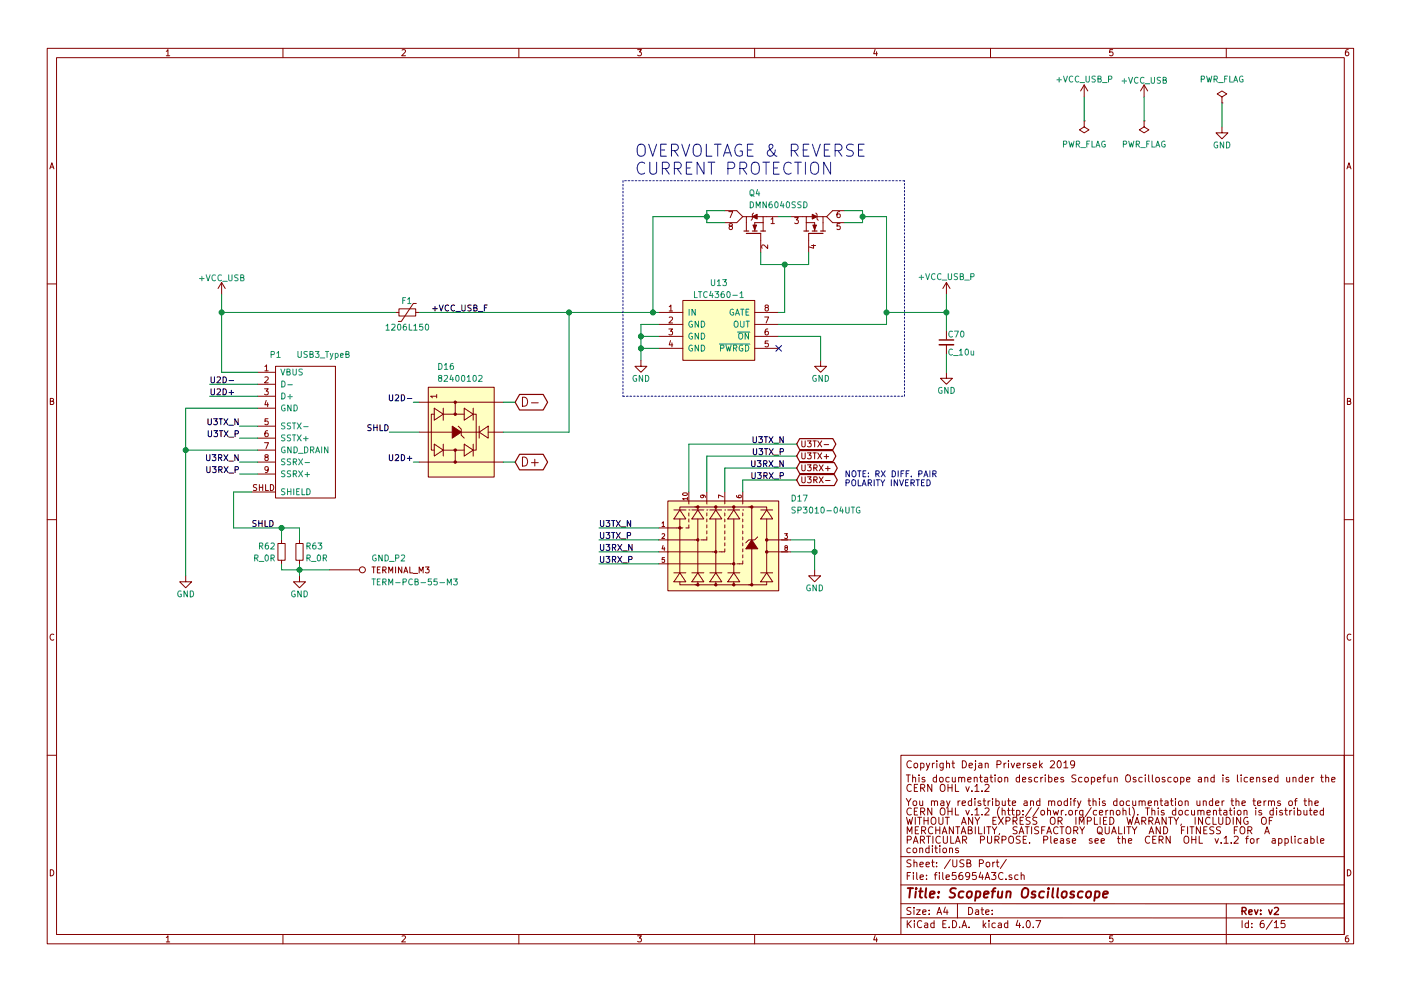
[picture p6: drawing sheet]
EESchema Schematic File Version 2
LIBS:ScopefunParts
LIBS:power
LIBS:device
LIBS:transistors
LIBS:conn
LIBS:linear
LIBS:regul
LIBS:74xx
LIBS:cmos4000
LIBS:adc-dac
LIBS:memory
LIBS:microcontrollers
LIBS:dsp
LIBS:microchip
LIBS:analog_switches
LIBS:motorola
LIBS:texas
LIBS:intel
LIBS:audio
LIBS:interface
LIBS:digital-audio
LIBS:philips
LIBS:display
LIBS:cypress
LIBS:siliconi
LIBS:opto
LIBS:atmel
LIBS:contrib
LIBS:valves
LIBS:Scopefun_v2-cache
EELAYER 25 0
EELAYER END
$Descr A4 11693 8268
encoding utf-8
Sheet 6 15
Title "Scopefun Oscilloscope"
Date ""
Rev "v2"
Comp ""
Comment1 "Copyright Dejan Priversek 2017"
Comment2 "Licensed under CERN OHL v.1.2"
Comment3 ""
Comment4 ""
$EndDescr
$Comp
L GND #PWR0111
U 1 1
P 2500 4800
F 0 "#PWR0111" H 2500 4550 50  0001 C CNN
F 1 "GND" H 2500 4650 50  0000 C CNN
F 2 "" H 2500 4800 50  0000 C CNN
F 3 "" H 2500 4800 50  0000 C CNN
	1    2500 4800
	1    0    0    -1  
$EndComp
$Comp
L 1206L150 F1
U 1 1
P 3400 2600
F 0 "F1" H 3350 2700 50  0000 L CNN
F 1 "1206L150" H 3400 2450 50  0000 C BNN
F 2 "ScopefunPackagesLibrary:R_1206" H 3400 2250 50  0001 C CNN
F 3 "http://www.littelfuse.com/~/media/electronics/datasheets/resettable_ptcs/littelfuse_ptc_1206l_datasheet.pdf.pdf" H 3400 2350 50  0001 C CNN
F 4 "1206L150THWR" H 3400 2900 75  0001 C CNN "MFG Part#"
F 5 "Resettable Fuses - PPTC PTC 6V 1206 1.5A POLYFUSE SMD THIN" H 3400 2800 60  0001 C CNN "Description"
	1    3400 2600
	1    0    0    -1  
$EndComp
$Comp
L +VCC_USB_P #PWR0112
U 1 1
P 7900 2450
F 0 "#PWR0112" H 7900 2300 50  0001 C CNN
F 1 "+VCC_USB_P" H 7900 2600 50  0000 C CNN
F 2 "" H 7900 2450 50  0000 C CNN
F 3 "" H 7900 2450 50  0000 C CNN
	1    7900 2450
	1    0    0    -1  
$EndComp
$Comp
L PWR_FLAG #FLG0113
U 1 1
P 10200 850
F 0 "#FLG0113" H 10200 945 50  0001 C CNN
F 1 "PWR_FLAG" H 10200 1050 50  0000 C CNN
F 2 "" H 10200 850 50  0000 C CNN
F 3 "" H 10200 850 50  0000 C CNN
	1    10200 850 
	1    0    0    -1  
$EndComp
$Comp
L GND #PWR0114
U 1 1
P 10200 1050
F 0 "#PWR0114" H 10200 800 50  0001 C CNN
F 1 "GND" H 10200 900 50  0000 C CNN
F 2 "" H 10200 1050 50  0000 C CNN
F 3 "" H 10200 1050 50  0000 C CNN
	1    10200 1050
	1    0    0    -1  
$EndComp
Text GLabel 4300 3850 2    75   BiDi ~ 0
D+
Text GLabel 4300 3350 2    75   BiDi ~ 0
D-
Text Label 2000 3650 2    50   ~ 0
U3TX_P
Text Label 2000 3550 2    50   ~ 0
U3TX_N
Text Label 2000 3850 2    50   ~ 0
U3RX_N
Text Label 2000 3950 2    50   ~ 0
U3RX_P
$Comp
L LTC4360-1 U13
U 1 1
P 6000 2700
F 0 "U13" H 6000 3050 50  0000 C CNN
F 1 "LTC4360-1" H 6000 2950 50  0000 C CNN
F 2 "ScopefunPackagesLibrary:SC70" H 6000 2150 50  0001 C CNN
F 3 "http://cds.linear.com/docs/en/datasheet/436012fa.pdf" H 6000 2300 50  0001 C CNN
F 4 "LTC4360CSC8-1" H 6000 3150 50  0001 C CNN "MFG Part#"
F 5 "Overvoltage Protection Controller" H 6000 3250 50  0001 C CNN "Description"
	1    6000 2700
	1    0    0    -1  
$EndComp
$Comp
L GND #PWR0115
U 1 1
P 6850 3000
F 0 "#PWR0115" H 6850 2750 50  0001 C CNN
F 1 "GND" H 6850 2850 50  0000 C CNN
F 2 "" H 6850 3000 50  0000 C CNN
F 3 "" H 6850 3000 50  0000 C CNN
	1    6850 3000
	1    0    0    -1  
$EndComp
Text Notes 5300 1450 0    100  ~ 0
OVERVOLTAGE & REVERSE\nCURRENT PROTECTION
$Comp
L GND #PWR0116
U 1 1
P 1550 4800
F 0 "#PWR0116" H 1550 4550 50  0001 C CNN
F 1 "GND" H 1550 4650 50  0000 C CNN
F 2 "" H 1550 4800 50  0000 C CNN
F 3 "" H 1550 4800 50  0000 C CNN
	1    1550 4800
	1    0    0    -1  
$EndComp
Text GLabel 6650 3800 2    50   BiDi ~ 0
U3TX+
Text GLabel 6650 3700 2    50   BiDi ~ 0
U3TX-
Text GLabel 6650 3900 2    50   BiDi ~ 0
U3RX+
Text GLabel 6650 4000 2    50   BiDi ~ 0
U3RX-
NoConn ~ 6500 2900
$Comp
L +VCC_USB #PWR0117
U 1 1
P 1850 2450
F 0 "#PWR0117" H 1850 2300 50  0001 C CNN
F 1 "+VCC_USB" H 1850 2590 50  0000 C CNN
F 2 "" H 1850 2450 50  0000 C CNN
F 3 "" H 1850 2450 50  0000 C CNN
	1    1850 2450
	1    0    0    -1  
$EndComp
$Comp
L PWR_FLAG #FLG0118
U 1 1
P 9550 1000
F 0 "#FLG0118" H 9550 1095 50  0001 C CNN
F 1 "PWR_FLAG" H 9550 1200 50  0000 C CNN
F 2 "" H 9550 1000 50  0000 C CNN
F 3 "" H 9550 1000 50  0000 C CNN
	1    9550 1000
	1    0    0    1   
$EndComp
$Comp
L +VCC_USB #PWR0119
U 1 1
P 9550 800
F 0 "#PWR0119" H 9550 650 50  0001 C CNN
F 1 "+VCC_USB" H 9550 940 50  0000 C CNN
F 2 "" H 9550 800 50  0000 C CNN
F 3 "" H 9550 800 50  0000 C CNN
	1    9550 800 
	1    0    0    -1  
$EndComp
Text Label 5000 4500 0    50   ~ 0
U3TX_P
Text Label 5000 4400 0    50   ~ 0
U3TX_N
Text Label 5000 4700 0    50   ~ 0
U3RX_P
Text Label 5000 4600 0    50   ~ 0
U3RX_N
Text Label 3600 2600 0    50   ~ 0
+VCC_USB_F
$Comp
L PWR_FLAG #FLG0120
U 1 1
P 9050 1000
F 0 "#FLG0120" H 9050 1095 50  0001 C CNN
F 1 "PWR_FLAG" H 9050 1200 50  0000 C CNN
F 2 "" H 9050 1000 50  0000 C CNN
F 3 "" H 9050 1000 50  0000 C CNN
	1    9050 1000
	1    0    0    1   
$EndComp
$Comp
L +VCC_USB_P #PWR0121
U 1 1
P 9050 800
F 0 "#PWR0121" H 9050 650 50  0001 C CNN
F 1 "+VCC_USB_P" H 9050 950 50  0000 C CNN
F 2 "" H 9050 800 50  0000 C CNN
F 3 "" H 9050 800 50  0000 C CNN
	1    9050 800 
	1    0    0    -1  
$EndComp
Text Label 2100 4400 0    50   ~ 0
SHLD
$Comp
L DMN6040SSD Q4
U 1 1
P 6550 1900
F 0 "Q4" H 6250 2200 50  0000 L CNN
F 1 "DMN6040SSD" H 6250 2100 50  0000 L CNN
F 2 "ScopefunPackagesLibrary:SOIC8" H 6550 1550 50  0001 C CNN
F 3 "https://www.diodes.com/assets/Datasheets/DMN6040SSD.pdf" H 6550 1450 50  0001 C CNN
F 4 "60 V, 4.4 A dual N-channel Trench MOSFET" H 6550 2400 50  0001 C CNN "Description"
F 5 "DMN6040SSD-13" H 6550 2300 50  0001 C CNN "MFG Part#"
	1    6550 1900
	1    0    0    -1  
$EndComp
$Comp
L GND #PWR0122
U 1 1
P 7900 3100
F 0 "#PWR0122" H 7900 2850 50  0001 C CNN
F 1 "GND" H 7900 2950 50  0000 C CNN
F 2 "" H 7900 3100 50  0000 C CNN
F 3 "" H 7900 3100 50  0000 C CNN
	1    7900 3100
	1    0    0    -1  
$EndComp
$Comp
L GND #PWR0123
U 1 1
P 5350 3000
F 0 "#PWR0123" H 5350 2750 50  0001 C CNN
F 1 "GND" H 5350 2850 50  0000 C CNN
F 2 "" H 5350 3000 50  0000 C CNN
F 3 "" H 5350 3000 50  0000 C CNN
	1    5350 3000
	1    0    0    -1  
$EndComp
Text Label 3250 3600 2    50   ~ 0
SHLD
$Comp
L R_0R R63
U 1 1
P 2500 4600
F 0 "R63" H 2550 4650 50  0000 L CNN
F 1 "R_0R" H 2550 4550 50  0000 L CNN
F 2 "ScopefunPackagesLibrary:R_0805" H 2500 4300 50  0001 C CNN
F 3 "" H 2500 4320 50  0001 C CNN
F 4 "ERJ-6GEY0R00V" H 2500 4420 50  0001 C CNN "MFG Part#"
F 5 "RES SMD ZERO OHM JUMPER 0805" H 2500 4750 60  0001 C CNN "Description"
	1    2500 4600
	1    0    0    -1  
$EndComp
$Comp
L R_0R R62
U 1 1
P 2350 4600
F 0 "R62" H 2400 4650 50  0000 L CNN
F 1 "R_0R" H 2400 4550 50  0000 L CNN
F 2 "ScopefunPackagesLibrary:R_0805" H 2350 4300 50  0001 C CNN
F 3 "" H 2350 4320 50  0001 C CNN
F 4 "ERJ-6GEY0R00V" H 2350 4420 50  0001 C CNN "MFG Part#"
F 5 "RES SMD ZERO OHM JUMPER 0805" H 2350 4750 60  0001 C CNN "Description"
	1    2350 4600
	-1   0    0    -1  
$EndComp
$Comp
L USB3_TypeB P1
U 1 1
P 2500 3600
F 0 "P1" H 2300 4250 50  0000 C CNN
F 1 "USB3_TypeB" H 2700 4250 50  0000 C CNN
F 2 "ScopefunPackagesLibrary:USB3_TypeB" H 2500 2800 50  0001 C CNN
F 3 "http://katalog.we-online.de/em/datasheet/692221030100.pdf" H 2500 2900 50  0001 C CNN
F 4 "USB 3.0 Type B" H 2500 4500 50  0001 C CNN "Description"
F 5 "692221030100" H 2500 4400 50  0001 C CNN "MFG Part#"
	1    2500 3600
	1    0    0    -1  
$EndComp
Text Label 1750 3300 0    50   ~ 0
U2D+
Text Label 1750 3200 0    50   ~ 0
U2D-
$Comp
L 82400102 D16
U 1 1
P 3850 3600
F 0 "D16" V 3300 3400 50  0000 L CNN
F 1 "82400102" V 3400 3400 50  0000 L CNN
F 2 "ScopefunPackagesLibrary:SOT23-6" H 3810 3080 50  0001 C CNN
F 3 "http://katalog.we-online.de/pbs/datasheet/82400102.pdf" H 3810 2980 50  0001 C CNN
F 4 "82400102" H 3850 4150 60  0001 C CNN "MFG Part#"
F 5 "TVS Diode Array WE-TVS SOT23-6L" H 3850 4250 60  0001 C CNN "Description"
	1    3850 3600
	0    1    1    0   
$EndComp
Text Label 3450 3350 2    50   ~ 0
U2D-
Text Label 3450 3850 2    50   ~ 0
U2D+
$Comp
L SP3010-04UTG D17
U 1 1
P 6050 4550
F 0 "D17" H 6600 4950 50  0000 L CNN
F 1 "SP3010-04UTG" H 6600 4850 50  0000 L CNN
F 2 "ScopefunPackagesLibrary:uDFN-10" H 6010 4080 50  0001 C CNN
F 3 "http://www.littelfuse.com/~/media/electronics/datasheets/tvs_diode_arrays/littelfuse_tvs_diode_array_sp3010_datasheet.pdf.pdf" H 6010 3980 50  0001 C CNN
F 4 "SP3010-04UTG" H 6050 5100 60  0001 C CNN "MFG Part#"
F 5 "SP3010 Series 0.45pF Diode Array" H 6050 5200 60  0001 C CNN "Description"
	1    6050 4550
	1    0    0    -1  
$EndComp
Text Label 6550 3700 2    50   ~ 0
U3TX_N
Text Label 6550 3800 2    50   ~ 0
U3TX_P
Text Label 6550 3900 2    50   ~ 0
U3RX_N
Text Label 6550 4000 2    50   ~ 0
U3RX_P
$Comp
L GND #PWR0124
U 1 1
P 6800 4750
F 0 "#PWR0124" H 6800 4500 50  0001 C CNN
F 1 "GND" H 6800 4600 50  0000 C CNN
F 2 "" H 6800 4750 50  0000 C CNN
F 3 "" H 6800 4750 50  0000 C CNN
	1    6800 4750
	1    0    0    -1  
$EndComp
Text Notes 7050 4050 0    50   ~ 0
NOTE: RX DIFF. PAIR\nPOLARITY INVERTED
$Comp
L C_10u C70
U 1 1
P 7900 2850
F 0 "C70" H 7910 2920 50  0000 L CNN
F 1 "C_10u" H 7910 2770 50  0000 L CNN
F 2 "ScopefunPackagesLibrary:C_0603" H 7900 2650 50  0001 C CNN
F 3 "http://psearch.en.murata.com/capacitor/product/GRM188R60J106KE47%23.pdf" H 7900 2550 50  0001 C CNN
F 4 "GRM188R60J106KE47D" H 7900 3050 60  0001 C CNN "MFG Part#"
F 5 "MLCC - SMD/SMT 0603 6.3V X5R 10%" H 7900 3150 60  0001 C CNN "Description"
	1    7900 2850
	1    0    0    -1  
$EndComp
$Comp
L TERM-PCB-55-M3 GND_P2
U 1 1
P 2850 4750
F 0 "GND_P2" H 3100 4850 50  0000 L CNN
F 1 "TERM-PCB-55-M3" H 3100 4650 50  0000 L CNN
F 2 "ScopefunPackagesLibrary:TERM-PCB-55-M3" H 2800 4450 50  0001 C CNN
F 3 "https://www.tme.eu/Document/0c814e212532c91d0fc3fbdcf27c7505/PCB-55%28M3%29.pdf" H 2850 4550 50  0001 C CNN
F 4 "TERMINAL PCB-55(M3)" H 2850 5000 50  0001 C CNN "Description"
F 5 "PCB-55(M3)" H 2850 4900 50  0001 C CNN "MFG Part#"
	1    2850 4750
	1    0    0    -1  
$EndComp
Wire Wire Line
	2350 4750 2750 4750
Connection ~ 4750 2600
Wire Wire Line
	4750 3600 4750 2600
Wire Wire Line
	4200 3600 4750 3600
Wire Wire Line
	2000 3950 2150 3950
Wire Wire Line
	2000 3850 2150 3850
Wire Wire Line
	2000 3650 2150 3650
Wire Wire Line
	2150 3550 2000 3550
Wire Wire Line
	1750 3300 2150 3300
Wire Wire Line
	1750 3200 2150 3200
Connection ~ 6800 4600
Wire Wire Line
	6800 4500 6600 4500
Wire Wire Line
	6800 4600 6600 4600
Wire Wire Line
	6800 4500 6800 4750
Wire Wire Line
	5750 3700 6650 3700
Wire Wire Line
	5750 4100 5750 3700
Wire Wire Line
	5900 3800 6650 3800
Wire Wire Line
	5900 4100 5900 3800
Wire Wire Line
	6050 3900 6650 3900
Wire Wire Line
	6050 4100 6050 3900
Wire Wire Line
	6200 4000 6650 4000
Wire Wire Line
	6200 4100 6200 4000
Wire Wire Line
	5500 4700 5000 4700
Wire Wire Line
	5500 4600 5000 4600
Wire Wire Line
	5500 4500 5000 4500
Wire Wire Line
	5500 4400 5000 4400
Wire Wire Line
	3500 3850 3450 3850
Wire Wire Line
	4200 3850 4300 3850
Wire Wire Line
	3500 3350 3450 3350
Wire Wire Line
	4200 3350 4300 3350
Wire Wire Line
	3500 3600 3250 3600
Connection ~ 1550 3750
Wire Wire Line
	2150 3750 1550 3750
Wire Wire Line
	1950 4100 2100 4100
Wire Wire Line
	1950 4400 1950 4100
Wire Wire Line
	2150 3400 1550 3400
Wire Wire Line
	1850 2450 1850 3100
Wire Wire Line
	1850 3100 2150 3100
Wire Wire Line
	1950 4400 2500 4400
Wire Wire Line
	2500 4400 2500 4500
Connection ~ 2500 4750
Wire Wire Line
	2350 4700 2350 4750
Connection ~ 2350 4400
Wire Wire Line
	2350 4500 2350 4400
Wire Wire Line
	2500 4700 2500 4800
Wire Wire Line
	3500 2600 5500 2600
Wire Notes Line
	5200 3300 7550 3300
Wire Notes Line
	7550 1500 5200 1500
Wire Wire Line
	5350 2700 5350 3000
Connection ~ 7900 2600
Wire Wire Line
	7900 3100 7900 2950
Wire Notes Line
	5200 1500 5200 3300
Wire Notes Line
	7550 3300 7550 1500
Wire Wire Line
	9050 800  9050 1000
Wire Wire Line
	1850 2600 3300 2600
Wire Wire Line
	9550 800  9550 1000
Connection ~ 1850 2600
Wire Wire Line
	10200 1050 10200 850 
Wire Wire Line
	5350 2700 5500 2700
Wire Wire Line
	5500 2800 5350 2800
Connection ~ 5350 2800
Connection ~ 5350 2900
Wire Wire Line
	5350 2900 5500 2900
Wire Wire Line
	6500 2600 6550 2600
Wire Wire Line
	6550 2600 6550 2200
Wire Wire Line
	6350 2200 6750 2200
Wire Wire Line
	6350 2200 6350 2100
Wire Wire Line
	6750 2200 6750 2100
Connection ~ 6550 2200
Wire Wire Line
	5900 1850 6050 1850
Wire Wire Line
	5900 1750 5900 1850
Wire Wire Line
	5900 1750 6050 1750
Wire Wire Line
	7050 1750 7200 1750
Wire Wire Line
	7200 1750 7200 1850
Wire Wire Line
	7200 1850 7050 1850
Wire Wire Line
	7400 1800 7400 2700
Connection ~ 7200 1800
Wire Wire Line
	5450 1800 5900 1800
Wire Wire Line
	5450 2600 5450 1800
Connection ~ 5450 2600
Connection ~ 5900 1800
Wire Wire Line
	7400 2700 6500 2700
Wire Wire Line
	6850 3000 6850 2800
Wire Wire Line
	6850 2800 6500 2800
Wire Wire Line
	6500 1800 6600 1800
Wire Wire Line
	7900 2450 7900 2750
Wire Wire Line
	7400 2600 7900 2600
Connection ~ 7400 2600
Wire Wire Line
	7200 1800 7400 1800
Wire Wire Line
	1550 3400 1550 4800
$EndSCHEMATC
